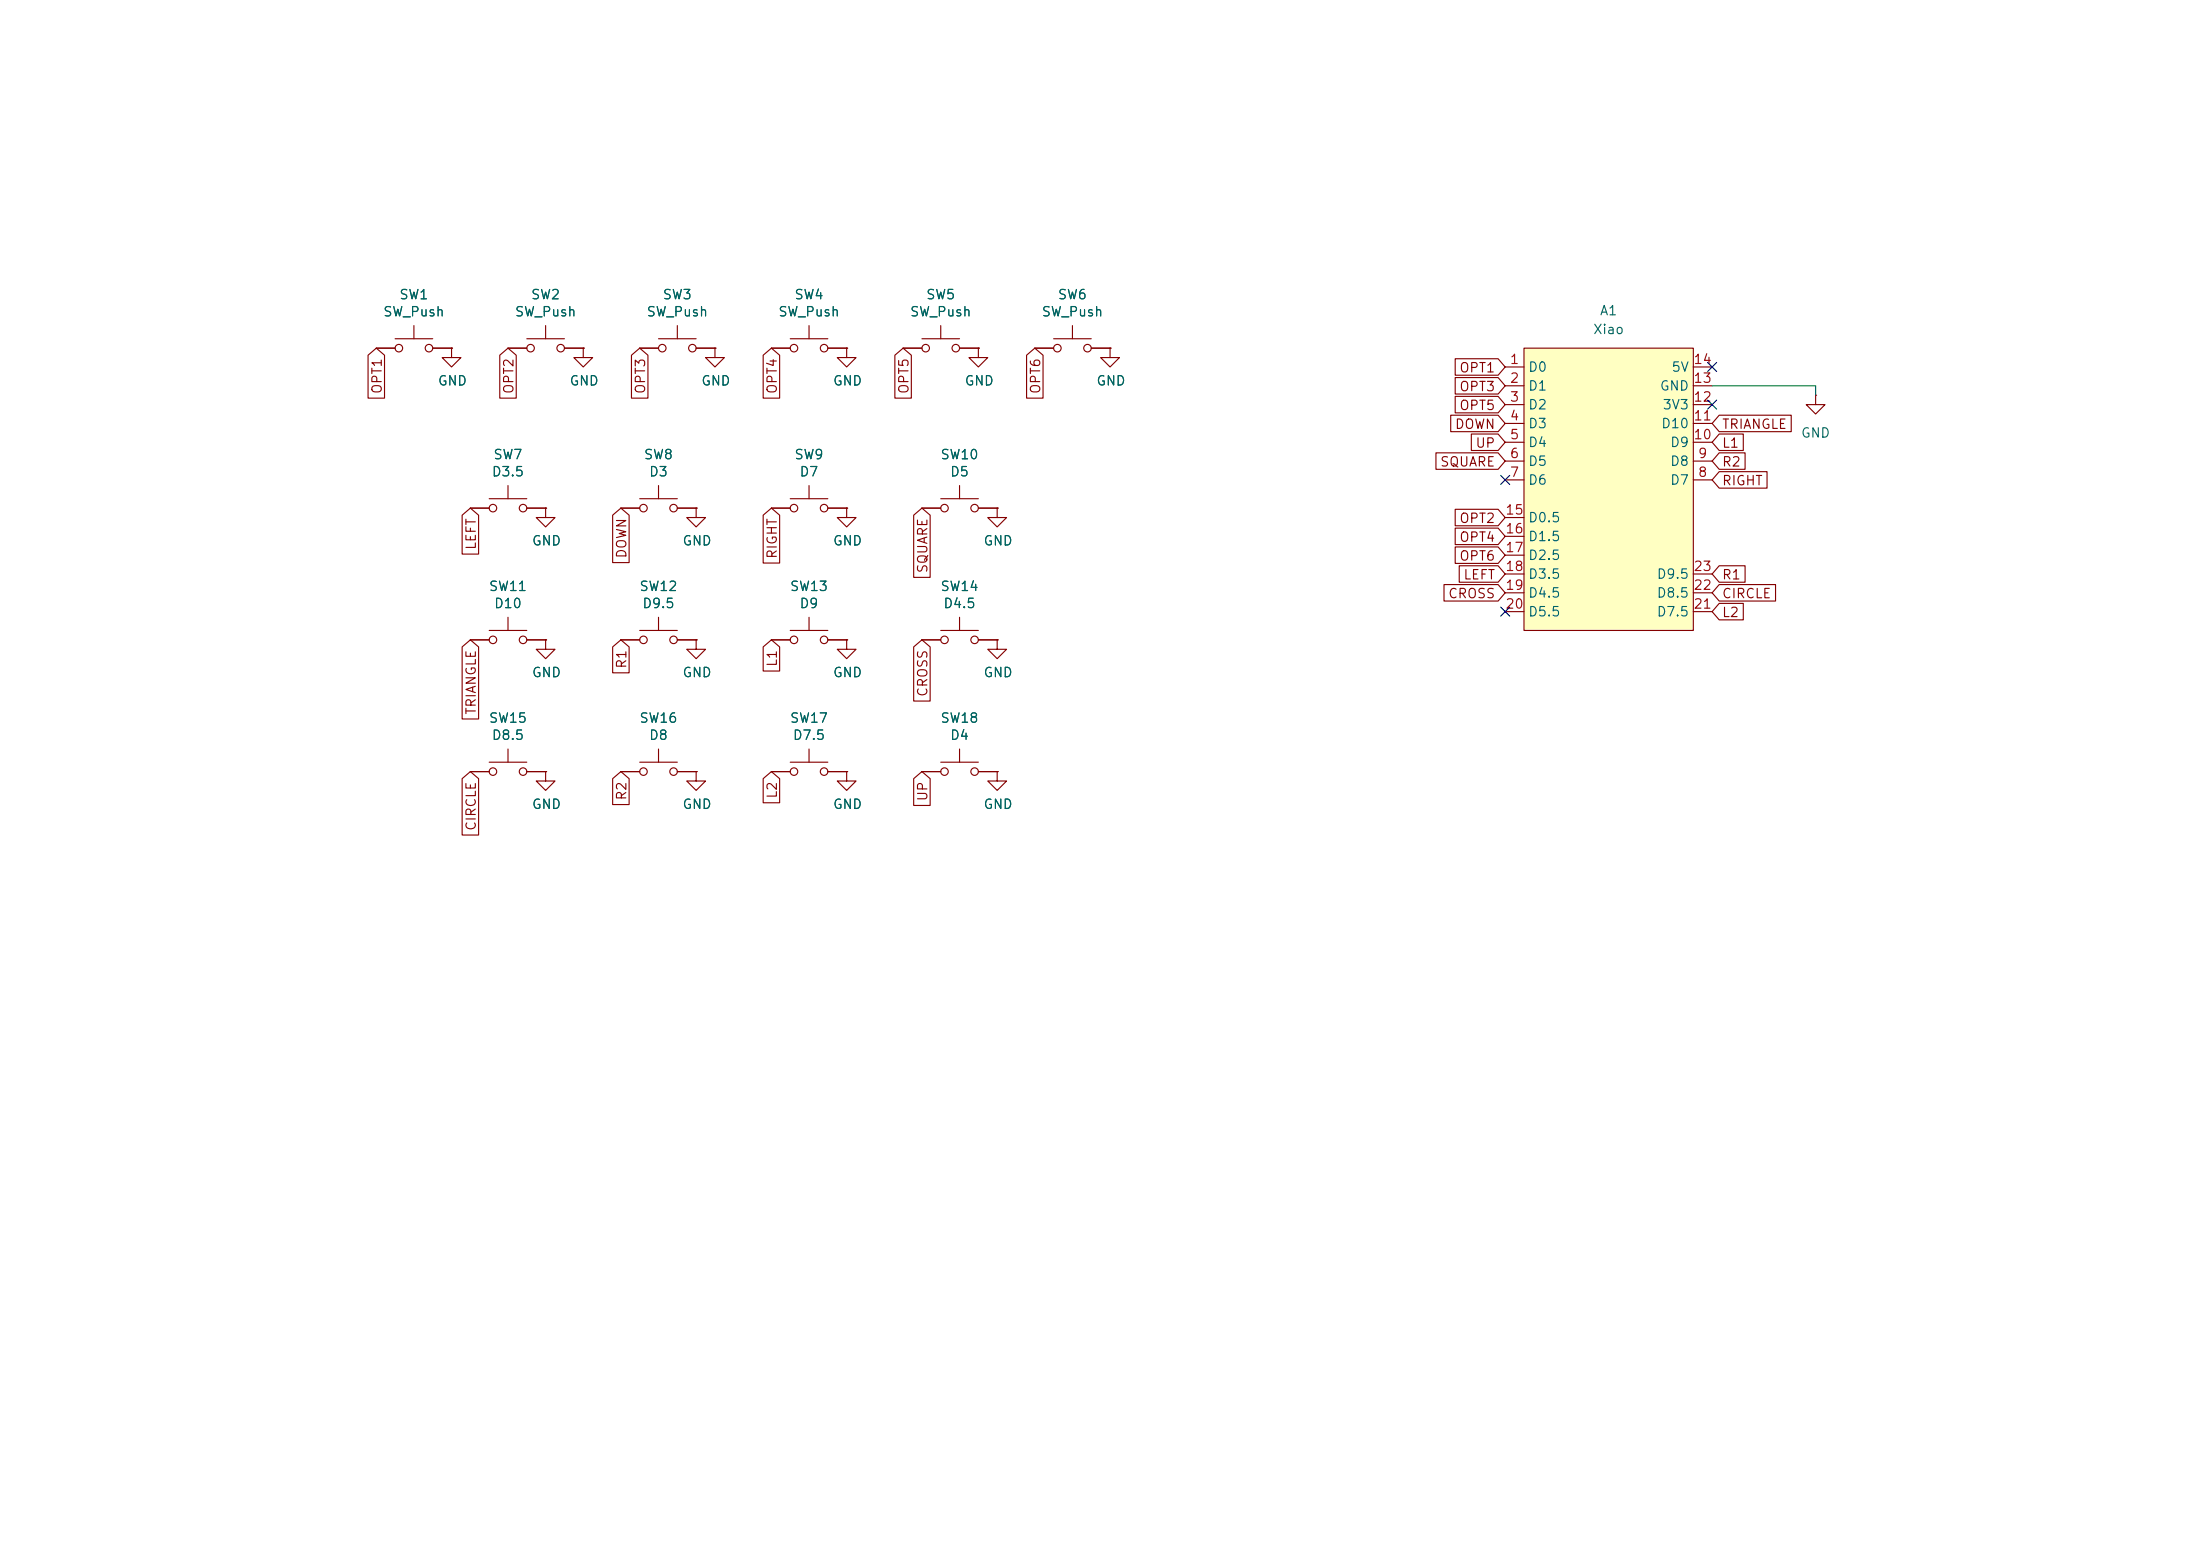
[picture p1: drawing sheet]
<svg xmlns="http://www.w3.org/2000/svg" width="297mm" height="210mm" viewBox="0 0 297 210" stroke-linecap="round" stroke-linejoin="round" font-family="sans-serif">
<g fill="none" stroke="#840000" stroke-width=".15">
<path d="M50.8 47h2.5M53.3 45.7h5.1M55.9 43.9v1.8M58.4 47h2.6M61 47v1.3h1.2l-1.2 1.2-1.3-1.2h1.3M61 47h.1M68.6 47h2.5M71.1 45.7h5.1M73.7 43.9v1.8M76.2 47h2.5M78.7 47v1.3h1.3l-1.3 1.2-1.2-1.2h1.2M78.7 47h.1"/>
<path d="M86.4 47h2.5M88.9 45.7h5.1M91.4 43.9v1.8M94 47h2.5M121.9 47h2.6M124.5 45.7h5M127 43.9v1.8M129.5 47h2.6M132.1 47v1.3h1.2l-1.2 1.2-1.3-1.2h1.3M132.1 47h.1M245.1 53.3v1.3h1.3l-1.3 1.3-1.3-1.3h1.3M245.1 53.3h.1"/>
<path d="M63.5 68.6h2.5M66 67.3h5.1M68.6 65.5v1.8M71.1 68.6h2.6M83.8 68.6h2.6M86.4 67.3h5M88.9 65.5v1.8M91.4 68.6h2.6M94 68.6v1.3h1.2l-1.2 1.2-1.3-1.2h1.3M94 68.6h.1M124.5 68.6h2.5M127 67.3h5.1"/>
<path d="M129.5 65.5v1.8M132.1 68.6h2.5M134.6 68.6v1.3h1.3l-1.3 1.2-1.3-1.2h1.3M134.6 68.6h.1M83.8 86.4h2.6M86.4 85.1h5M88.9 83.3v1.8M91.4 86.4h2.6M94 86.4v1.2h1.2l-1.2 1.3-1.3-1.3h1.3M94 86.4h.1M104.1 86.4h2.6M106.7 85.1h5.1"/>
<path d="M109.2 83.3v1.8M111.8 86.4h2.5M124.5 86.4h2.5M127 85.1h5.1M129.5 83.3v1.8M132.1 86.4h2.5M134.6 86.4v1.2h1.3l-1.3 1.3-1.3-1.3h1.3M134.6 86.4h.1M83.8 104.1h2.6M86.4 102.9h5M88.9 101.1v1.8M91.4 104.1h2.6"/>
<path d="M94 104.1v1.3h1.2l-1.2 1.3-1.3-1.3h1.3M94 104.1h.1M104.1 104.1h2.6M106.7 102.9h5.1M109.2 101.1v1.8M111.8 104.1h2.5M124.5 104.1h2.5M127 102.9h5.1M129.5 101.1v1.8M132.1 104.1h2.5M134.6 104.1v1.3h1.3l-1.3 1.3-1.3-1.3h1.3M134.6 104.1h.1"/>
<circle cx="53.8" cy="47" r=".51"/>
<circle cx="57.9" cy="47" r=".51"/>
<circle cx="71.6" cy="47" r=".51"/>
<circle cx="75.7" cy="47" r=".51"/>
<circle cx="89.4" cy="47" r=".51"/>
<circle cx="93.5" cy="47" r=".51"/>
<circle cx="125" cy="47" r=".51"/>
<circle cx="129" cy="47" r=".51"/>
<circle cx="66.5" cy="68.6" r=".51"/>
<circle cx="70.6" cy="68.6" r=".51"/>
<circle cx="86.9" cy="68.6" r=".51"/>
<circle cx="90.9" cy="68.6" r=".51"/>
<circle cx="127.5" cy="68.6" r=".51"/>
<circle cx="131.6" cy="68.6" r=".51"/>
<circle cx="86.9" cy="86.4" r=".51"/>
<circle cx="90.9" cy="86.4" r=".51"/>
<circle cx="107.2" cy="86.4" r=".51"/>
<circle cx="111.3" cy="86.4" r=".51"/>
<circle cx="127.5" cy="86.4" r=".51"/>
<circle cx="131.6" cy="86.4" r=".51"/>
<circle cx="86.9" cy="104.1" r=".51"/>
<circle cx="90.9" cy="104.1" r=".51"/>
<circle cx="107.2" cy="104.1" r=".51"/>
<circle cx="111.3" cy="104.1" r=".51"/>
<circle cx="127.5" cy="104.1" r=".51"/>
<circle cx="131.6" cy="104.1" r=".51"/>
</g>
<path d="M205.7 47h22.9v38.1h-22.9z" fill="#ffffc2"/>
<g fill="none" stroke="#840000" stroke-width=".15">
<path d="M49.7 47.9l1.1-.9 1.1 .9v5.8h-2.2zM50.8 47h2.5M58.4 47h2.6M61 47h.1M67.5 47.9l1.1-.9 1.1 .9v5.8h-2.2zM68.6 47h2.5M76.2 47h2.5M78.7 47h.1M85.2 47.9l1.2-.9 1.1 .9v5.8h-2.3zM86.4 47h2.5M94 47h2.5M96.5 47v1.3h1.3l-1.3 1.2-1.3-1.2h1.3"/>
<path d="M96.5 47h.1M103 47.9l1.1-.9 1.2 .9v5.8h-2.3zM104.1 47h2.6M106.7 45.7h5.1M109.2 43.9v1.8M111.8 47h2.5M114.3 47v1.3h1.3l-1.3 1.2-1.3-1.2h1.3M114.3 47h.1M120.8 47.9l1.1-.9 1.1 .9v5.8h-2.2zM121.9 47h2.6M129.5 47h2.6M132.1 47h.1"/>
<path d="M138.6 47.9l1.1-.9 1.1 .9v5.8h-2.2zM139.7 47h2.5M142.2 45.7h5.1M144.8 43.9v1.8M147.3 47h2.6M149.9 47v1.3h1.2l-1.2 1.2-1.3-1.2h1.3M149.9 47h.1M195.8 56h6.4l1 1.2-1 1.1h-6.4zM196.5 51h5.7l1 1.1-1 1.1h-5.7zM196.5 53.5h5.7l1 1.1-1 1.1h-5.7zM196.5 48.4h5.7l1 1.1-1 1.1h-5.7zM198.6 58.6h3.6l1 1.1-1 1.1h-3.6z"/>
<path d="M203.2 49.5h2.5M203.2 52.1h2.5M203.2 54.6h2.5M203.2 57.2h2.5M203.2 59.7h2.5M205.7 47h22.9v38.1h-22.9zM228.6 49.5h2.5M228.6 52.1h2.5M228.6 54.6h2.5M228.6 57.2h2.5M228.6 59.7h2.5M232.1 56h9.7v2.3h-9.7l-1-1.1z"/>
<path d="M232.1 58.6h3.2v2.2h-3.2l-1-1.1zM62.4 69.5l1.1-.9 1.1 .9v5.3h-2.2zM63.5 68.6h2.5M71.1 68.6h2.6M73.7 68.6v1.3h1.2l-1.2 1.2-1.3-1.2h1.3M73.7 68.6h.1M82.7 69.5l1.1-.9 1.1 .9v6.4h-2.2zM83.8 68.6h2.6M91.4 68.6h2.6M94 68.6h.1M103 69.5l1.1-.9 1.2 .9v6.5h-2.3zM104.1 68.6h2.6"/>
<path d="M106.7 67.3h5.1M109.2 65.5v1.8M111.8 68.6h2.5M114.3 68.6v1.3h1.3l-1.3 1.2-1.3-1.2h1.3M114.3 68.6h.1M123.3 69.5l1.2-.9 1.1 .9v8.4h-2.3zM124.5 68.6h2.5M132.1 68.6h2.5M134.6 68.6h.1M193.9 61.1h8.3l1 1.1-1 1.1h-8.3zM194.9 78.9h7.3l1 1.1-1 1.1h-7.3zM196.5 73.8h5.7l1 1.1-1 1.1h-5.7z"/>
<path d="M196.5 71.3h5.7l1 1.1-1 1.1h-5.7zM196.5 68.7h5.7l1 1.2-1 1.1h-5.7zM197 76.4h5.2l1 1.1-1 1.1h-5.2zM203.2 62.2h2.5M203.2 64.8h2.5M203.2 69.9h2.5M203.2 72.4h2.5M203.2 74.9h2.5M203.2 77.5h2.5M228.6 62.2h2.5M228.6 64.8h2.5M228.6 77.5h2.5"/>
<path d="M232.1 78.9h7.6v2.2h-7.6l-1-1.1zM232.1 61.1h3.5v2.2h-3.5l-1-1.1zM232.1 63.7h6.5v2.2h-6.5l-1-1.1zM232.1 76.4h3.5v2.2h-3.5l-1-1.1zM62.4 87.3l1.1-.9 1.1 .9v9.7h-2.2zM63.5 86.4h2.5M66 85.1h5.1M68.6 83.3v1.8M71.1 86.4h2.6M73.7 86.4v1.2h1.2l-1.2 1.3-1.3-1.3h1.3M73.7 86.4h.1M82.7 87.3l1.1-.9 1.1 .9v3.5h-2.2z"/>
<path d="M83.8 86.4h2.6M91.4 86.4h2.6M94 86.4h.1M103 87.3l1.1-.9 1.2 .9v3.3h-2.3zM104.1 86.4h2.6M111.8 86.4h2.5M114.3 86.4v1.2h1.3l-1.3 1.3-1.3-1.3h1.3M114.3 86.4h.1M123.3 87.3l1.2-.9 1.1 .9v7.3h-2.3zM124.5 86.4h2.5M132.1 86.4h2.5M134.6 86.4h.1"/>
<path d="M203.2 80h2.5M203.2 82.6h2.5M228.6 80h2.5M228.6 82.6h2.5M232.1 81.4h3.2v2.3h-3.2l-1-1.1zM62.4 105.1l1.1-1 1.1 1v7.6h-2.2zM63.5 104.1h2.5M66 102.9h5.1M68.6 101.1v1.8M71.1 104.1h2.6M73.7 104.1v1.3h1.2l-1.2 1.3-1.3-1.3h1.3M73.7 104.1h.1"/>
<path d="M82.7 105.1l1.1-1 1.1 1v3.5h-2.2zM83.8 104.1h2.6M91.4 104.1h2.6M94 104.1h.1M103 105.1l1.1-1 1.2 1v3.2h-2.3zM104.1 104.1h2.6M111.8 104.1h2.5M114.3 104.1v1.3h1.3l-1.3 1.3-1.3-1.3h1.3M114.3 104.1h.1M123.3 105.1l1.2-1 1.1 1v3.6h-2.3zM124.5 104.1h2.5M132.1 104.1h2.5"/>
<path d="M134.6 104.1h.1"/>
<circle cx="107.2" cy="47" r=".51"/>
<circle cx="111.3" cy="47" r=".51"/>
<circle cx="142.7" cy="47" r=".51"/>
<circle cx="146.8" cy="47" r=".51"/>
<circle cx="107.2" cy="68.6" r=".51"/>
<circle cx="111.3" cy="68.6" r=".51"/>
<circle cx="66.5" cy="86.4" r=".51"/>
<circle cx="70.6" cy="86.4" r=".51"/>
<circle cx="66.5" cy="104.1" r=".51"/>
<circle cx="70.6" cy="104.1" r=".51"/>
</g>
<path d="M231.1 52.1h14v1.2" fill="none" stroke="#009600" stroke-width=".15"/>
<path d="M230.5 48.9l1.2 1.2M230.5 54l1.2 1.2M231.7 48.9l-1.2 1.2M231.7 54l-1.2 1.2M202.6 64.2l1.2 1.2M203.8 64.2l-1.2 1.2M202.6 81.9l1.2 1.3M203.8 81.9l-1.2 1.3" fill="none" stroke="#000084" stroke-width=".15"/>
<g font-size="1.3" fill="#006464">
<text x="53.8" y="40.7">SW1</text>
<text x="71.6" y="40.7">SW2</text>
<text x="89.4" y="40.7">SW3</text>
<text x="107.2" y="40.7">SW4</text>
<text x="124.9" y="40.7">SW5</text>
<text x="142.7" y="40.7">SW6</text>
<text x="51.6" y="43">SW_Push</text>
<text x="69.4" y="43">SW_Push</text>
<text x="87.2" y="43">SW_Push</text>
<text x="105" y="43">SW_Push</text>
<text x="122.8" y="43">SW_Push</text>
<text x="140.5" y="43">SW_Push</text>
<text x="215" y="45.4">Xiao</text>
<text x="215.9" y="42.9">A1</text>
<text x="59" y="52.3">GND</text>
<text x="76.8" y="52.3">GND</text>
<text x="94.6" y="52.3">GND</text>
<text x="112.4" y="52.3">GND</text>
<text x="130.1" y="52.3">GND</text>
<text x="147.9" y="52.3">GND</text>
<text x="206.2" y="50.5">D0</text>
<text x="206.2" y="53">D1</text>
<text x="224" y="53">GND</text>
<text x="225.6" y="50.5">5V</text>
<text x="206.2" y="55.6">D2</text>
<text x="206.2" y="58.1">D3</text>
<text x="224.2" y="58.1">D10</text>
<text x="224.4" y="55.6">3V3</text>
<text x="243" y="59.4">GND</text>
<text x="66.3" y="64.6">D3.5</text>
<text x="66.5" y="62.3">SW7</text>
<text x="86.8" y="62.3">SW8</text>
<text x="87.5" y="64.6">D3</text>
<text x="107.2" y="62.3">SW9</text>
<text x="107.9" y="64.6">D7</text>
<text x="126.9" y="62.3">SW10</text>
<text x="128.2" y="64.6">D5</text>
<text x="206.2" y="60.7">D4</text>
<text x="206.2" y="63.2">D5</text>
<text x="206.2" y="65.7">D6</text>
<text x="225.4" y="65.7">D7</text>
<text x="225.4" y="63.2">D8</text>
<text x="225.4" y="60.7">D9</text>
<text x="206.2" y="70.8">D0.5</text>
<text x="71.7" y="73.9">GND</text>
<text x="92" y="73.9">GND</text>
<text x="112.4" y="73.9">GND</text>
<text x="132.7" y="73.9">GND</text>
<text x="206.2" y="73.4">D1.5</text>
<text x="206.2" y="75.9">D2.5</text>
<text x="65.9" y="80.1">SW11</text>
<text x="66.6" y="82.4">D10</text>
<text x="86.2" y="80.1">SW12</text>
<text x="86.6" y="82.4">D9.5</text>
<text x="106.6" y="80.1">SW13</text>
<text x="107.9" y="82.4">D9</text>
<text x="126.9" y="80.1">SW14</text>
<text x="127.3" y="82.4">D4.5</text>
<text x="206.2" y="78.4">D3.5</text>
<text x="206.2" y="81">D4.5</text>
<text x="206.2" y="83.5">D5.5</text>
<text x="223.6" y="83.5">D7.5</text>
<text x="223.6" y="81">D8.5</text>
<text x="223.6" y="78.4">D9.5</text>
<text x="71.7" y="91.7">GND</text>
<text x="92" y="91.7">GND</text>
<text x="112.4" y="91.7">GND</text>
<text x="132.7" y="91.7">GND</text>
<text x="65.9" y="97.9">SW15</text>
<text x="66.3" y="100.2">D8.5</text>
<text x="86.2" y="97.9">SW16</text>
<text x="87.5" y="100.2">D8</text>
<text x="106.6" y="97.9">SW17</text>
<text x="106.9" y="100.2">D7.5</text>
<text x="126.9" y="97.9">SW18</text>
<text x="128.2" y="100.2">D4</text>
<text x="71.7" y="109.5">GND</text>
<text x="92" y="109.5">GND</text>
<text x="112.4" y="109.5">GND</text>
<text x="132.7" y="109.5">GND</text>
</g>
<g font-size="1.3" fill="#840000">
<text x="51.9" y="53.3" transform="rotate(-90 51.9 53.3)">OPT1</text>
<text x="69.6" y="53.3" transform="rotate(-90 69.6 53.3)">OPT2</text>
<text x="87.4" y="53.3" transform="rotate(-90 87.4 53.3)">OPT3</text>
<text x="105.2" y="53.3" transform="rotate(-90 105.2 53.3)">OPT4</text>
<text x="123" y="53.3" transform="rotate(-90 123 53.3)">OPT5</text>
<text x="140.8" y="53.3" transform="rotate(-90 140.8 53.3)">OPT6</text>
<text x="196.9" y="53.1">OPT3</text>
<text x="196.9" y="50.6">OPT1</text>
<text x="196.3" y="58.2">DOWN</text>
<text x="196.9" y="55.7">OPT5</text>
<text x="232.4" y="58.2">TRIANGLE</text>
<text x="194.3" y="63.3">SQUARE</text>
<text x="199.1" y="60.7">UP</text>
<text x="232.4" y="60.7">L1</text>
<text x="232.4" y="63.3">R2</text>
<text x="232.4" y="65.8">RIGHT</text>
<text x="196.9" y="70.9">OPT2</text>
<text x="64.6" y="74.3" transform="rotate(-90 64.6 74.3)">LEFT</text>
<text x="84.9" y="75.5" transform="rotate(-90 84.9 75.5)">DOWN</text>
<text x="105.2" y="75.5" transform="rotate(-90 105.2 75.5)">RIGHT</text>
<text x="125.5" y="77.5" transform="rotate(-90 125.5 77.5)">SQUARE</text>
<text x="196.9" y="76">OPT6</text>
<text x="196.9" y="73.4">OPT4</text>
<text x="195.4" y="81.1">CROSS</text>
<text x="197.5" y="78.5">LEFT</text>
<text x="232.4" y="83.6">L2</text>
<text x="232.4" y="81.1">CIRCLE</text>
<text x="232.4" y="78.5">R1</text>
<text x="84.9" y="90.3" transform="rotate(-90 84.9 90.3)">R1</text>
<text x="105.2" y="90.1" transform="rotate(-90 105.2 90.1)">L1</text>
<text x="125.5" y="94.1" transform="rotate(-90 125.5 94.1)">CROSS</text>
<text x="64.6" y="96.6" transform="rotate(-90 64.6 96.6)">TRIANGLE</text>
<text x="105.2" y="107.9" transform="rotate(-90 105.2 107.9)">L2</text>
<text x="64.6" y="112.2" transform="rotate(-90 64.6 112.2)">CIRCLE</text>
<text x="84.9" y="108.1" transform="rotate(-90 84.9 108.1)">R2</text>
<text x="125.5" y="108.2" transform="rotate(-90 125.5 108.2)">UP</text>
</g>
<g font-size="1.3" fill="#a90000">
<text x="203.7" y="49.4">1</text>
<text x="203.7" y="52">2</text>
<text x="228.5" y="52">13</text>
<text x="228.5" y="49.4">14</text>
<text x="203.7" y="54.5">3</text>
<text x="203.7" y="57.1">4</text>
<text x="203.7" y="59.6">5</text>
<text x="228.5" y="59.6">10</text>
<text x="228.5" y="57.1">11</text>
<text x="228.5" y="54.5">12</text>
<text x="203.7" y="62.1">6</text>
<text x="203.7" y="64.7">7</text>
<text x="229.1" y="64.7">8</text>
<text x="229.1" y="62.1">9</text>
<text x="203.1" y="69.8">15</text>
<text x="203.1" y="72.3">16</text>
<text x="203.1" y="74.8">17</text>
<text x="203.1" y="77.4">18</text>
<text x="228.5" y="77.4">23</text>
<text x="203.1" y="79.9">19</text>
<text x="203.1" y="82.5">20</text>
<text x="228.5" y="82.5">21</text>
<text x="228.5" y="79.9">22</text>
</g>
</svg>
